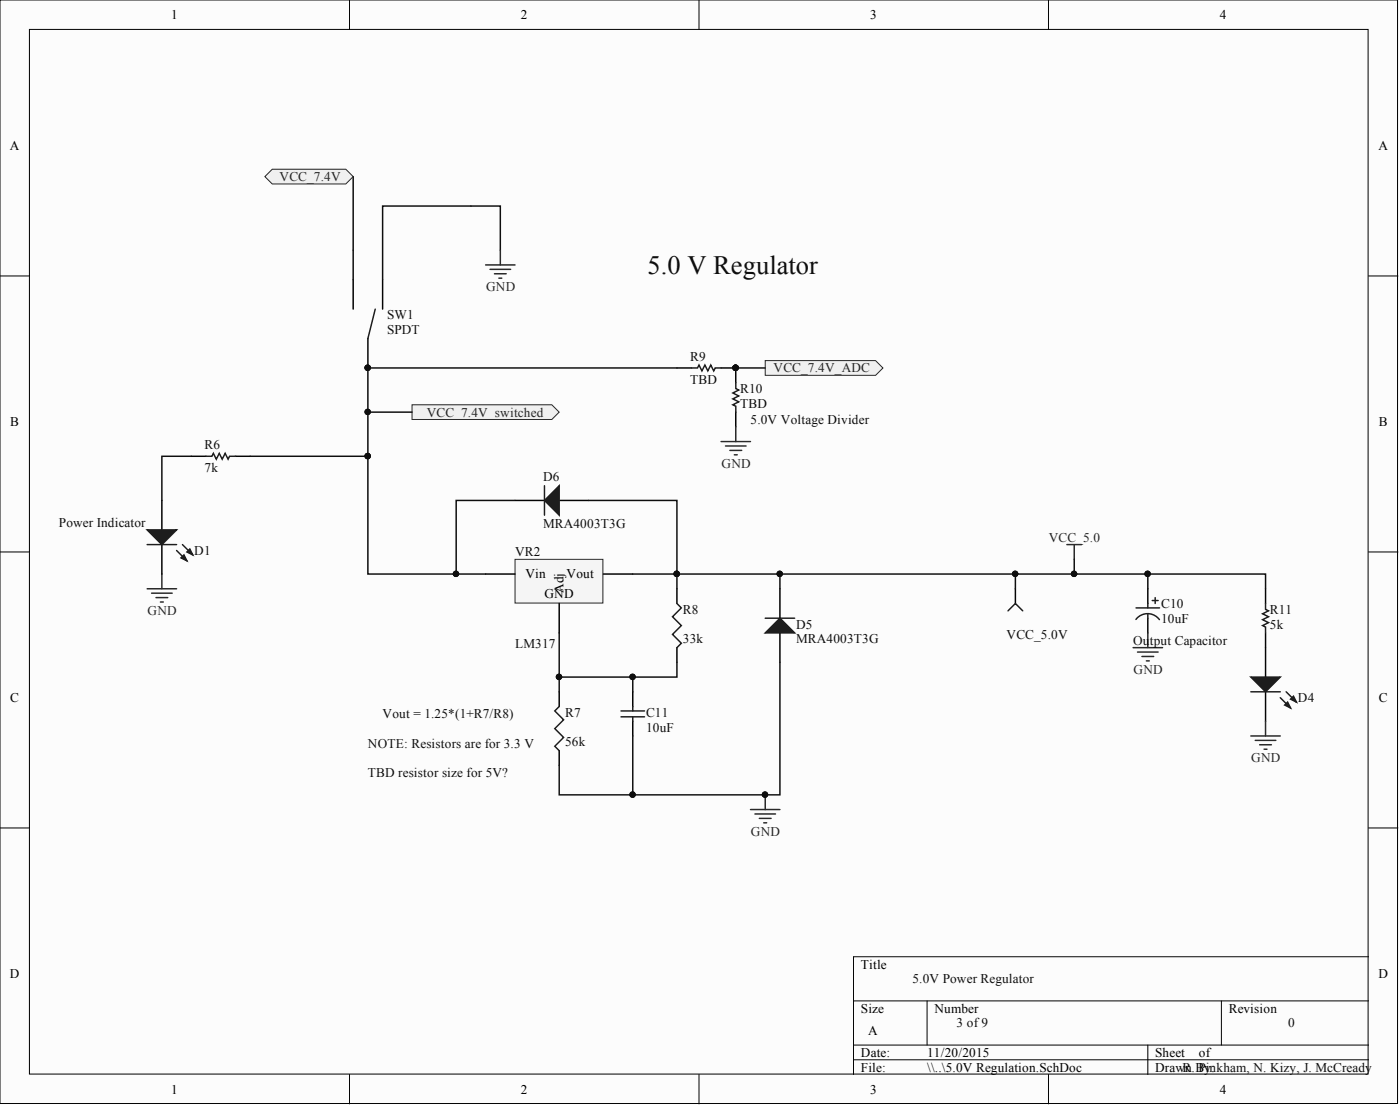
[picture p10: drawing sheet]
<svg xmlns="http://www.w3.org/2000/svg" width="241mm" height="190mm" viewBox="0 0 241 190" stroke-linecap="round" stroke-linejoin="round" font-family="sans-serif">
<g fill="#fcfcfc" stroke="#000" stroke-width=".17">
<path d="M0 0h240.9v190.1h-240.9z"/>
<path d="M5.1 5.1h230.7v179.9h-230.7z"/>
</g>
<g fill="none" stroke="#000" stroke-width=".17">
<path d="M60.2 0v5.1M120.5 0v5.1M180.7 0v5.1M0 47.5h5.1M235.9 47.5h5.1M0 95.1h5.1M235.9 95.1h5.1M0 142.6h5.1M235.9 142.6h5.1M147.1 172.4h88.8M159.8 172.4v7.6M210.5 172.4v7.6"/>
<path d="M235.9 164.8h-88.8v20.3M60.2 185.1v5M120.5 185.1v5M147.1 180h88.8M147.1 182.5h88.8M180.7 185.1v5M197.8 180v5.1"/>
</g>
<path d="M195.8 106.7a2.52 2.52 0 0 1 4 0M195.8 104.7h4.1M197.8 103.9v.8M197.8 105.7v.8M198.6 103.4h1M199.1 102.9v1" fill="none" stroke="#1c1c1c" stroke-width=".25"/>
<path d="M197.8 101.4v2.5M197.8 106.5v2.5" fill="none" stroke="#000" stroke-width=".25"/>
<path d="M27.9 98.9v2.5M25.4 101.4h5M26.1 102.2h3.6M26.9 102.9h2M27.6 103.7h.6M195.3 111.6h5.1M196.1 112.3h3.5M196.8 113.1h2M197.6 113.8h.5M197.8 109v2.6" fill="none" stroke="#262626" stroke-width=".25"/>
<path d="M131.9 62.1h19l1.3 1.3-1.3 1.2h-19z" fill-rule="evenodd" fill="#f0f0f0" stroke="#262626" stroke-width=".17"/>
<path d="M33 78.6h-5.1v7.6" fill="none" stroke="#0e0e0e" stroke-width=".25"/>
<path d="M33 78.6h2.5M40.6 78.6h2.5M27.9 86.2v5.1M27.9 93.8v5.1" fill="none" stroke="#000" stroke-width=".25"/>
<path d="M35.5 78.6h1l.3-.5 .5 1 .5-1 .5 1 .5-1 .5 1 .3-.5h1" fill="none" stroke="#1c1c1c" stroke-width=".25"/>
<path d="M25.4 91.3h5l-2.5 2.5z" fill="#1c1c1c"/>
<path d="M25.4 91.3h5l-2.5 2.5zM30.4 94.8l1.8 1.8M31.5 93.8l1.7 1.8" fill="none" stroke="#1c1c1c" stroke-width=".25"/>
<path d="M31.2 96.1l.5-.5 .5 1z" fill="#1c1c1c"/>
<path d="M31.2 96.1l.5-.5 .5 1z" fill="none" stroke="#1c1c1c" stroke-width=".25"/>
<path d="M32.2 95.1l.5-.5 .5 1z" fill="#1c1c1c"/>
<path d="M64.7 53.2l-1.3 5.1M25.4 93.8h5M32.2 95.1l.5-.5 .5 1z" fill="none" stroke="#1c1c1c" stroke-width=".25"/>
<path d="M60.9 48.2v5M63.4 58.3v5.1M65.9 48.2v5" fill="none" stroke="#000" stroke-width=".25"/>
<circle cx="63.4" cy="63.3" r=".47" fill="#0e0e0e" stroke="#0e0e0e" stroke-width=".17"/>
<path d="M60.9 30.4v17.8" fill="none" stroke="#0e0e0e" stroke-width=".25"/>
<path d="M45.7 30.4l1.2-1.2h12.7l1.3 1.2-1.3 1.3h-12.7z" fill-rule="evenodd" fill="#f0f0f0" stroke="#262626" stroke-width=".17"/>
<path d="M218.1 101.4v2.5M218.1 109v7.6M218.1 119.2v5" fill="none" stroke="#000" stroke-width=".25"/>
<path d="M218.1 103.9v1.1l.5 .2-1 .5 1 .5-1 .5 1 .5-1 .5 .5 .3v1" fill="none" stroke="#1c1c1c" stroke-width=".25"/>
<path d="M215.6 116.6h5.1l-2.6 2.6z" fill="#1c1c1c"/>
<path d="M215.6 116.6h5.1l-2.6 2.6zM221.7 119.2l1.8 1.7M220.7 120.2l1.7 1.7" fill="none" stroke="#1c1c1c" stroke-width=".25"/>
<path d="M221.4 121.4l.5-.5 .5 1z" fill="#1c1c1c"/>
<path d="M221.4 121.4l.5-.5 .5 1z" fill="none" stroke="#1c1c1c" stroke-width=".25"/>
<path d="M222.4 120.4l.5-.5 .6 1z" fill="#1c1c1c"/>
<path d="M119.2 63.4h1l.3-.5 .5 1 .5-1 .5 1 .5-1 .5 1 .3-.5h1M126.8 65.9v1l.5 .3-1 .5 1 .5-1 .5 1 .5-1 .5 .5 .3v1M173.7 105.2l1.3-1.3 1.3 1.3M215.6 119.2h5.1M222.4 120.4l.5-.5 .6 1z" fill="none" stroke="#1c1c1c" stroke-width=".25"/>
<g fill="none" stroke="#262626" stroke-width=".25">
<path d="M83.7 45.6h5.1M84.5 46.4h3.5M85.2 47.2h2.1M86 47.9h.5M86.2 43.1v2.5M124.3 76.1h5.1M125 76.8h3.6M125.8 77.6h2M126.6 78.3h.5M126.8 73.5v2.6M215.6 126.8h5.1M216.4 127.5h3.5"/>
<path d="M217.1 128.3h2M217.9 129h.5M218.1 124.2v2.6"/>
</g>
<path d="M86.2 43.1v-7.6h-20.3v12.7M43.1 78.6h20.3M126.8 63.4h5.1" fill="none" stroke="#0e0e0e" stroke-width=".25"/>
<path d="M116.7 63.4h2.5M124.3 63.4h2.5v2.5M126.8 71v2.5M175 101.4v2.5" fill="none" stroke="#000" stroke-width=".25"/>
<circle cx="63.4" cy="78.6" r=".47" fill="#0e0e0e" stroke="#0e0e0e" stroke-width=".17"/>
<path d="M71 69.7h24.1l1.3 1.3-1.3 1.3h-24.1z" fill-rule="evenodd" fill="#f0f0f0" stroke="#262626" stroke-width=".17"/>
<path d="M63.4 71h7.6" fill="none" stroke="#0e0e0e" stroke-width=".25"/>
<circle cx="63.4" cy="70.9" r=".47" fill="#0e0e0e" stroke="#0e0e0e" stroke-width=".17"/>
<path d="M183.9 93.8h2.5M185.2 93.8v2.5" fill="none" stroke="#262626" stroke-width=".25"/>
<path d="M88.8 96.3h15.1v7.6h-15.1z" fill="#f5f5f5" stroke="#262626" stroke-width=".17"/>
<path d="M83.7 98.9h5.1M104 98.9h5.1M96.4 103.9v5.1M96.4 119.2v2.5M116.7 101.4v2.5M116.7 111.6v2.5M134.4 101.4v5.1M134.4 109v5.1M96.4 129.3v2.5" fill="none" stroke="#000" stroke-width=".25"/>
<path d="M116.7 103.9l.7 .8-1.5 1.5 1.5 1.5-1.5 1.6 1.5 1.5-.7 .8M96.4 121.7l-.8 .8 1.5 1.5-1.5 1.5 1.5 1.5-1.5 1.5 .8 .8" fill="none" stroke="#1c1c1c" stroke-width=".25"/>
<path d="M131.9 109l2.5-2.5 2.6 2.5z" fill="#1c1c1c"/>
<path d="M131.9 109l2.5-2.5 2.6 2.5zM131.9 106.5h5.1M107 122.5h4.1M107 123.5h4.1M109.1 121.7v.8M109.1 123.5v.7" fill="none" stroke="#1c1c1c" stroke-width=".25"/>
<path d="M88.8 86.2h5M96.4 86.2h5.1M109.1 119.2v2.5M109.1 124.2v2.6" fill="none" stroke="#000" stroke-width=".25"/>
<path d="M109.1 98.9h7.6v2.5M116.7 98.9h17.7v2.5M109.1 116.6v2.6M116.7 114.1v2.5h-20.3M134.4 114.1v22.8h-38v-5.1M109.1 126.8v10.1" fill="none" stroke="#0e0e0e" stroke-width=".25"/>
<g fill="#0e0e0e" stroke="#0e0e0e" stroke-width=".17">
<circle cx="109" cy="116.6" r=".47"/>
<circle cx="96.3" cy="116.6" r=".47"/>
<circle cx="116.6" cy="98.8" r=".47"/>
<circle cx="134.4" cy="98.8" r=".47"/>
<circle cx="131.9" cy="136.9" r=".47"/>
<circle cx="109" cy="136.9" r=".47"/>
</g>
<path d="M129.4 139.4h5M131.9 136.9v2.5M130.1 140.2h3.6M130.9 141h2M131.6 141.7h.5" fill="none" stroke="#262626" stroke-width=".25"/>
<path d="M93.8 86.2l2.6-2.5v5z" fill="#1c1c1c"/>
<path d="M93.8 86.2l2.6-2.5v5zM93.8 83.7v5" fill="none" stroke="#1c1c1c" stroke-width=".25"/>
<path d="M116.7 63.4h-53.3v35.5h20.3M88.8 86.2h-10.2v12.7M101.5 86.2h15.2v12.7M175 98.9v2.5M185.2 98.9h12.6v2.5M185.2 96.3v2.6h-50.8M197.8 98.9h20.3v2.5M96.4 109v10.2" fill="none" stroke="#0e0e0e" stroke-width=".25"/>
<g fill="#0e0e0e" stroke="#0e0e0e" stroke-width=".17">
<circle cx="116.6" cy="98.8" r=".47"/>
<circle cx="78.6" cy="98.8" r=".47"/>
<circle cx="175" cy="98.8" r=".47"/>
<circle cx="63.4" cy="63.3" r=".47"/>
<circle cx="63.4" cy="70.9" r=".47"/>
<circle cx="63.4" cy="78.6" r=".47"/>
<circle cx="185.1" cy="98.8" r=".47"/>
<circle cx="197.8" cy="98.8" r=".47"/>
<circle cx="134.4" cy="98.8" r=".47"/>
<circle cx="96.3" cy="116.6" r=".47"/>
</g>
<text font-size="4.6" fill="#0e0e0e" x="111.6" y="47.2">5.0 V Regulator</text>
<g font-size="2.3">
<text x="29.5" y="3.3">1</text>
<text x="89.8" y="3.3">2</text>
<text x="150" y="3.3">3</text>
<text x="210.3" y="3.3">4</text>
<text x="1.7" y="25.8">A</text>
<text x="237.6" y="25.8">A</text>
<text x="1.8" y="73.4">B</text>
<text x="237.7" y="73.4">B</text>
<text x="90.5" y="99.6">Vin</text>
<text x="97.6" y="99.6">Vout</text>
<text x="93.8" y="102.9">GND</text>
<text x="97.1" y="102.2" transform="rotate(-90 97.1 102.2)">Adj</text>
<text x="1.8" y="120.8">C</text>
<text x="237.7" y="120.8">C</text>
<text x="148.4" y="166.8">Title</text>
<text x="1.7" y="168.4">D</text>
<text x="237.6" y="168.4">D</text>
<text x="148.4" y="174.4">Size</text>
<text x="149.6" y="178.2">A</text>
<text x="161.1" y="174.4">Number</text>
<text x="211.8" y="174.4">Revision</text>
<text x="148.4" y="182">Date:</text>
<text x="148.4" y="184.6">File:</text>
<text x="159.8" y="182">11/20/2015</text>
<text x="159.8" y="184.6">\\..\5.0V Regulation.SchDoc</text>
<text x="199.1" y="182">Sheet</text>
<text x="199.1" y="184.6">DrawR. Pinkham, N. Kizy, J. McCready</text>
<text x="204.3" y="184.6">n By:</text>
<text x="206.6" y="182">of</text>
<text x="29.5" y="188.4">1</text>
<text x="89.8" y="188.4">2</text>
<text x="150" y="188.4">3</text>
<text x="210.3" y="188.4">4</text>
</g>
<g font-size="2.3" fill="#262626">
<text x="48.2" y="31.2">VCC_7.4V</text>
<text x="83.8" y="50.2">GND</text>
<text x="133.3" y="64.1">VCC_7.4V_ADC</text>
<text x="73.6" y="71.7">VCC_7.4V_switched</text>
<text x="124.4" y="80.6">GND</text>
<text x="180.8" y="93.3">VCC_5.0</text>
<text x="25.4" y="106">GND</text>
<text x="195.4" y="116.1">GND</text>
<text x="215.7" y="131.3">GND</text>
<text x="129.4" y="144">GND</text>
</g>
<g font-size="2.3" fill="#0e0e0e">
<text x="66.7" y="55">SW1</text>
<text x="66.7" y="57.5">SPDT</text>
<text x="119" y="62.1">R9</text>
<text x="119" y="66.2">TBD</text>
<text x="127.6" y="70.2">TBD</text>
<text x="127.6" y="67.7">R10</text>
<text x="35.3" y="77.3">R6</text>
<text x="129.4" y="73">5.0V Voltage Divider</text>
<text x="35.3" y="81.4">7k</text>
<text x="93.6" y="82.9">D6</text>
<text x="10.1" y="90.8">Power Indicator</text>
<text x="33.5" y="95.6">D1</text>
<text x="88.8" y="95.8">VR2</text>
<text x="93.6" y="91">MRA4003T3G</text>
<text x="117.7" y="105.7">R8</text>
<text x="200.1" y="107.2">10uF</text>
<text x="200.1" y="104.7">C10</text>
<text x="218.9" y="105.7">R11</text>
<text x="88.8" y="111.6">LM317</text>
<text x="117.7" y="110.8">33k</text>
<text x="137.2" y="108.3">D5</text>
<text x="137.2" y="110.8">MRA4003T3G</text>
<text x="173.5" y="110">VCC_5.0V</text>
<text x="195.3" y="111">Ou</text>
<text x="198.2" y="111">tput Capacitor</text>
<text x="218.9" y="108.3">5k</text>
<text x="65.9" y="123.7">Vout = 1.25*(1+R7/R8)</text>
<text x="97.4" y="123.5">R7</text>
<text x="111.3" y="123.5">C11</text>
<text x="223.7" y="120.9">D4</text>
<text x="63.4" y="128.8">NOTE: Resistors are for 3.3 V</text>
<text x="97.4" y="128.5">56k</text>
<text x="111.3" y="126">10uF</text>
<text x="63.4" y="133.9">TBD resistor size for 5V?</text>
<text x="157.3" y="169.4">5.0V Power Regulator</text>
<text x="164.9" y="177">3 of 9</text>
<text x="222" y="177">0</text>
</g>
<text font-size="1.4" fill="#0e0e0e" x="123.8" y="63.8">PIR902</text>
</svg>
